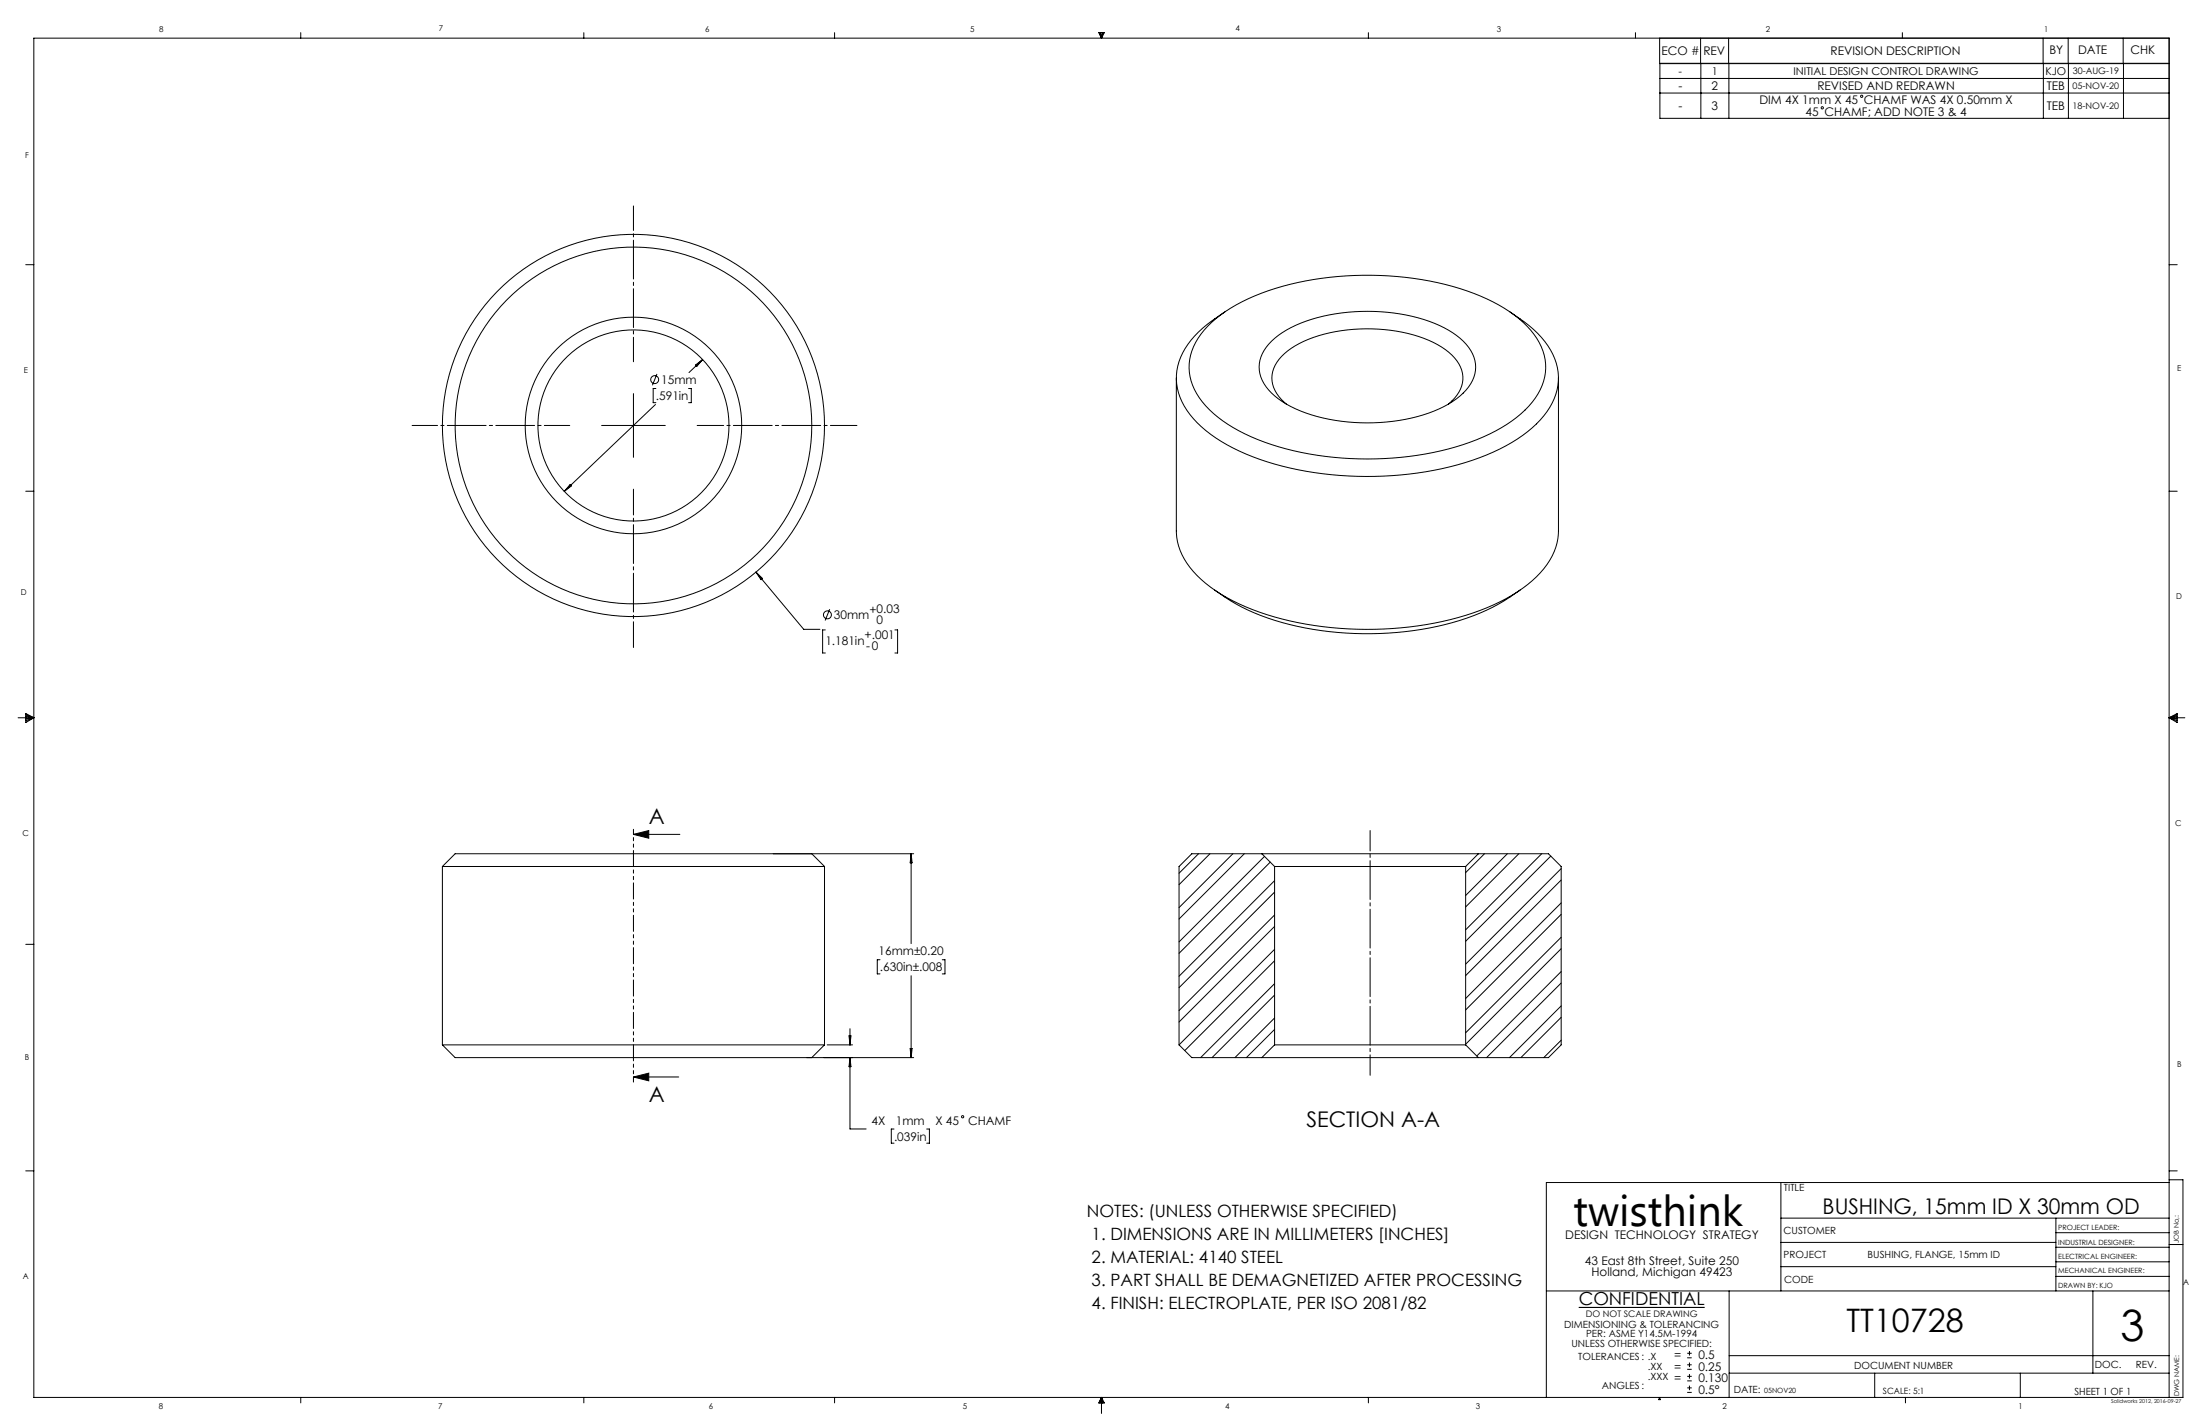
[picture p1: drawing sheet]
<svg xmlns="http://www.w3.org/2000/svg" width="864mm" height="559mm" viewBox="0 0 864 559" stroke-linecap="round" stroke-linejoin="round" font-family="sans-serif">
<g fill="none" stroke="#000" stroke-width=".39">
<path d="M118.1 12.8v2.2M229.2 12.8v2.2M327.6 12.8v2.2M431.3 12.8h2.2l-1.1 2.2zM431.5 12.8l.9 2.2M432 12.8l.4 2.2M432.7 12.8l-.3 2.2M433 12.8l-.6 2.2M537.2 12.8v2.2M642 12.8v2.2M651.5 15v10h200M667.6 15v10"/>
<path d="M678.6 15v10M746.8 12.8v2.2M802 15v10M811.9 15v10M833.5 15v10M651.6 30.8h199.9M651.6 36.5h199.9M667.7 24.8v21.6M678.7 24.8v21.6M802.1 24.8v21.6M811.9 24.8v21.6M833.6 24.8v21.6"/>
<path d="M851.5 24.8h-199.9v21.6h199.9M10.1 103.9h3.2M851.5 103.9h3.2M474.1 128a68 68 0 0 1 32.4-16.4 126.1 126.1 0 0 1 74.6 4.6 47.7 47.7 0 0 1 22.2 16.6 20.2 20.2 0 0 1-1.8 25 55.1 55.1 0 0 1-24.5 15.8 126.1 126.1 0 0 1-83.3-1.1 50 50 0 0 1-22.9-16.4 20.5 20.5 0 0 1 1.9-26.6zM480.8 122.4a47 47 0 0 0-15.6 14.4 21.6 21.6 0 0 0 1.9 25.9 56.7 56.7 0 0 0 24.6 16.5 134.4 134.4 0 0 0 92-.7 53.3 53.3 0 0 0 23.5-16.9 21.7 21.7 0 0 0-.8-27.6l-2.8-3.2-3.4-3-7.5-5.4M499.2 133.8a49 49 0 0 1 27.5-11 70.5 70.5 0 0 1 41.9 6.8 19.3 19.3 0 0 1 10.6 13.2 14.6 14.6 0 0 1-6.1 12.6 53.4 53.4 0 0 1-28.8 10.2 69.9 69.9 0 0 1-39.4-7.1 19.3 19.3 0 0 1-10.6-13.2 13.7 13.7 0 0 1 4.9-11.5zM248.7 154.5v25M257.3 158.7l-35.8 34.1M257.5 152.5h-1.1v5.5h1.1M257.9 146.7l-1.8 4.5M270.3 152.5h1.1v5.5h-1.1M273 143.3l2.8-2.2-2.3 2.7z"/>
<path d="M275.8 141.1l-5.3 5.1M461.8 148.3v60a25.9 25.9 0 0 0 9.7 19.1 78.3 78.3 0 0 0 34.9 16.3 135.3 135.3 0 0 0 77.3-5.2 53.4 53.4 0 0 0 23.5-16.9 22.7 22.7 0 0 0 4.6-13.3v-60M505 158.6a12 12 0 0 1-4.5-15.2 25.6 25.6 0 0 1 15.1-11 66.5 66.5 0 0 1 47 2 19.4 19.4 0 0 1 11.5 12.1 12.7 12.7 0 0 1-5.5 12.1M236.2 167h25M10.1 192.8h3.2M223.8 190.1l.5 .6-2.8 2.1zM851.5 192.8h3.2M296.7 224.5l18.8 22.5h6.4M296.7 224.5l2.6 2.5-.6 .5zM325.7 239.1l-1.8 4.4M476.8 231.6a87.4 87.4 0 0 0 41.9 15.9 124.1 124.1 0 0 0 62.3-6.9l7.2-3.5 8.5-5.5M324 247.2h-1.1v9h1.1"/>
<path d="M351.3 247.2h1v9h-1M7.1 281.7h6.2M10.1 280l3.2 1.7-3.2 1.8zM10.1 280.5l3.2 1.2M10.1 281.1l3.2 .6M13.3 281.7l-3.2 1.1M13.3 281.7l-3.2 .5M851.5 281.7h6.2M851.5 281.7l3.1 .5M851.5 281.7l3.1 1.1M851.5 281.7l3.1-1.7v3.5zM854.6 281.1l-3.1 .6"/>
<path d="M854.6 280.5l-3.1 1.2M248.7 327.4l6-1.5v3zM248.7 327.4h18.2M303.6 335h55.1M357.7 335v35.3M357.7 335l.3 3.6h-.7zM470.5 335l-7.7 7.7M475 335l-12.2 12.2M484 335l-21.2 21.1M488.4 335l-25.6 25.6M495.3 335h85M495.3 335h-27.5l-5 5v70"/>
<path d="M495.3 335l5 5M496.4 336.1l-33.6 33.5M498.6 338.3l-35.8 35.8M580.3 335h27.5l5 5v70l-5 5h-27.5M580.3 335l-5 5M582.7 335l-7.4 7.4M591.7 335l-16.4 16.4M596.2 335l-20.9 20.9M605.2 335l-29.9 29.9M608.8 335.9l-33.5 33.5M173.7 340h150M173.7 340l5-5h140l5 5"/>
<path d="M173.7 340v70M323.7 340v70M500.3 340h75M500.3 340v70M500.3 345.6l-37.5 37.5M500.3 359.1l-37.5 37.5M500.3 350.1l-37.5 37.5M575.3 340v70M612.8 340.8l-37.5 37.5M612.8 354.3l-37.5 37.5M612.8 345.3l-37.5 37.5M612.8 358.8l-37.5 37.5"/>
<path d="M10.1 370.6h3.2M345.4 376.6h-1v5.6h1M369.9 376.6h1v5.6h-1M500.3 372.5l-37.5 37.5M500.3 363.5l-37.5 37.5M500.3 377l-35.2 35.3M612.8 367.8l-37.5 37.5M612.8 372.3l-37.5 37.5M357.7 382.9v32.1M500.3 386l-29 29M500.3 399.5l-15.5 15.5M500.3 390.5l-24.5 24.5"/>
<path d="M612.8 381.3l-33.1 33.1M612.8 394.7l-20.3 20.3M612.8 385.7l-29.2 29.3M612.8 399.2l-15.8 15.8M173.7 410l5 5h140l5-5M173.7 410h150M316.6 415h42.1M324.7 410h10M333.3 406.5h.7l-.3 3.5zM333.7 415v28h6.3M333.7 403.7v6.3M333.7 415l.3 3.6h-.7z"/>
<path d="M357.3 411.5h.7l-.3 3.5zM462.8 410l5 5h27.5M495.3 415h85M500.3 410h75M500.3 410l-5 5M500.3 404l-11 11M575.3 410l5 5M612.8 408.2l-6.8 6.8M248.7 422.6l6-1.5v3zM248.7 422.6h17.7M10.1 459.5h3.2M350.9 443.1h-1v5.5h1"/>
<path d="M363.8 443.1h1v5.5h-1M851.5 459.5h3.2M699.1 464v42.6M699.1 478h152.4M807 478v28.6M851.5 463h5.4v85.4h-843.6v-533.4h838.2v533.4M851.5 464h-244.5v84.4M699.1 487.5h107.9M699.1 497.1h107.9M807 483.7h44.5M807 489.4h44.5M807 495.2h44.5"/>
<path d="M851.5 488.4h5.4M607 506.6h244.5M678.8 506.6v41.8M807 500.9h44.5M821.6 506.6v32.2M662.3 532.8h1.8M662.3 531h1.8M662.3 537.4h1.8M662.3 535.6h1.8M663.2 530.2v1.7M663.2 534.7v1.8M663.2 539.2v1.8"/>
<path d="M678.8 532h172.7M678.8 538.8h172.7M735.9 538.8v9.6M793.1 538.8v9.6M118.1 548.4v2.1M229.2 548.4v2.1M327.6 548.4v2.1M432.4 548.4v6.3M432.4 548.4l1.1 2.1h-2.2zM432.4 548.4l.6 2.1M432.4 548.4l-.9 2.1M432.4 548.4l-.4 2.1"/>
<path d="M432.4 548.4l.3 2.1M537.2 548.4v2.1M651.4 548.4l.4 .8h-.7zM662.3 541.9h1.8M662.3 540.1h1.8M662.3 546.4h1.8M662.3 544.6h1.8M663.2 543.7v1.8M748 548.4v2.1"/>
<circle cx="730.8" cy="37.8" r=".44"/>
<circle cx="715.3" cy="42.3" r=".44"/>
<circle cx="257" cy="149" r="1.56"/>
<circle cx="248.7" cy="167" r="75"/>
<circle cx="248.7" cy="167" r="42.5"/>
<circle cx="248.7" cy="167" r="70"/>
<circle cx="248.7" cy="167" r="37.5"/>
<circle cx="324.8" cy="241.3" r="1.56"/>
<circle cx="377.9" cy="438.2" r=".44"/>
</g>
<path d="M619.7 513.1h49.5" fill="none" stroke="#000" stroke-width=".43"/>
<path d="M248.7 142v-61.2" fill="none" stroke="#000" stroke-width=".39" stroke-dasharray="15.2 1.3 1.3 1.3" stroke-dashoffset="5.6"/>
<path d="M223.7 167h-61.9" fill="none" stroke="#000" stroke-width=".39" stroke-dasharray="15.2 1.3 1.3 1.3" stroke-dashoffset="5.3"/>
<path d="M248.7 192v62.1" fill="none" stroke="#000" stroke-width=".39" stroke-dasharray="15.2 1.3 1.3 1.3" stroke-dashoffset="5.1"/>
<path d="M273.7 167h62.7" fill="none" stroke="#000" stroke-width=".39" stroke-dasharray="15.2 1.3 1.3 1.3" stroke-dashoffset="4.8"/>
<path d="M537.8 422v-96.1" fill="none" stroke="#000" stroke-width=".39" stroke-dasharray="15.2 1.3 1.3 1.3" stroke-dashoffset="7.2"/>
<path d="M248.7 325.4v99.2" fill="none" stroke="#000" stroke-width=".39" stroke-dasharray="6.3 1.3 1.3 1.3 1.3 1.3" stroke-dashoffset="4.4"/>
<path d="M248.7 327.4l6-1.5v3zM248.7 422.6l6-1.5v3z" fill="#000"/>
<g font-size="16.9">
<text x="617.6" y="480.9">twisthink</text>
<text x="832.4" y="526.1">3</text>
</g>
<text font-size="12.7" x="724.8" y="522.8">TT10728</text>
<g font-size="8.5">
<text x="254.8" y="323.5">A</text>
<text x="254.8" y="432.3">A</text>
<text x="512.9" y="442.3">SECTION A-A</text>
<text x="715.4" y="476.3">BUSHING, 15mm ID X 30mm OD</text>
</g>
<text font-size="7.1" x="619.7" y="512.3">CONFIDENTIAL</text>
<g font-size="6.7">
<text x="426.7" y="477.5">NOTES: (UNLESS OTHERWISE SPECIFIED)</text>
<text x="428.5" y="486.5">1. DIMENSIONS ARE IN MILLIMETERS [INCHES]</text>
<text x="428.5" y="495.5">2. MATERIAL: 4140 STEEL</text>
<text x="428.5" y="504.5">3. PART SHALL BE DEMAGNETIZED AFTER PROCESSING</text>
<text x="428.5" y="513.5">4. FINISH: ELECTROPLATE, PER ISO 2081/82</text>
</g>
<g font-size="4.7">
<text x="652.2" y="21.4">ECO #</text>
<text x="668.7" y="21.4">REV</text>
<text x="718.5" y="21.4">REVISION DESCRIPTION</text>
<text x="804.5" y="21.3">BY</text>
<text x="815.7" y="21.3">DATE</text>
<text x="836.3" y="21.3">CHK</text>
<text x="658.8" y="35.3">-</text>
<text x="671.9" y="35.3">2</text>
<text x="713.4" y="35.3">REVISED AND REDRAWN</text>
<text x="803.4" y="35.3">TEB</text>
<text x="690.7" y="40.9">DIM 4X 1mm X 45 CHAMF WAS 4X 0.50mm X</text>
<text x="658.8" y="43.1">-</text>
<text x="671.9" y="43.1">3</text>
<text x="708.8" y="45.4">45 CHAMF; ADD NOTE 3 &amp; 4</text>
<text x="803.4" y="43.1">TEB</text>
<text x="259.6" y="150.7">15mm</text>
<text x="257.5" y="157">.591in</text>
<text x="327.4" y="243">30mm</text>
<text x="341.3" y="240.9">+0.03</text>
<text x="344.1" y="245">0</text>
<text x="339.4" y="250.7">+.001</text>
<text x="324" y="253.2">1.181in</text>
<text x="340" y="255.2">-0</text>
<text x="344.9" y="374.9">16mm±0.20</text>
<text x="345.4" y="381.2">.630in±.008</text>
<text x="342.1" y="441.3">4X</text>
<text x="351.7" y="441.3">1mm</text>
<text x="367.2" y="441.3">X 45</text>
<text x="380" y="441.3">CHAMF</text>
<text x="350.9" y="447.6">.039in</text>
<text x="614.4" y="486.2">DESIGN TECHNOLOGY STRATEGY</text>
<text x="622.2" y="496.3">43 East 8th Street, Suite 250</text>
<text x="624.7" y="500.8">Holland, Michigan 49423</text>
<text x="657.2" y="533.4">=</text>
<text x="666.7" y="533.4">0.5</text>
<text x="657.2" y="537.9">=</text>
<text x="666.7" y="537.9">0.25</text>
<text x="657.2" y="542.4">=</text>
<text x="666.7" y="542.4">0.130</text>
<text x="666.7" y="547">0.5°</text>
</g>
<g font-size="4.2">
<text x="658.9" y="29.4">-</text>
<text x="672" y="29.4">1</text>
<text x="704" y="29.4">INITIAL DESIGN CONTROL DRAWING</text>
<text x="802.9" y="29.4">KJO</text>
</g>
<g font-size="3.9">
<text x="700.3" y="467.5">TITLE</text>
<text x="700.1" y="484.4">CUSTOMER</text>
<text x="700.1" y="493.7">PROJECT</text>
<text x="733.1" y="493.7">BUSHING, FLANGE, 15mm ID</text>
<text x="700.4" y="503.4">CODE</text>
<text x="614" y="521">DIMENSIONING &amp; TOLERANCING</text>
<text x="622.6" y="524.8">PER: ASME Y14.5M-1994</text>
<text x="616.9" y="528.7">UNLESS OTHERWISE SPECIFIED:</text>
<text x="619.5" y="533.6">TOLERANCES: .X</text>
<text x="646.9" y="537.5">.XX</text>
<text x="727.8" y="537.3">DOCUMENT NUMBER</text>
<text x="822.4" y="536.9">DOC.</text>
<text x="838.4" y="536.9">REV.</text>
<text x="628.8" y="545.2">ANGLES:</text>
<text x="646.9" y="541.4">.XXX</text>
<text x="680.6" y="546.8">DATE:</text>
<text x="814.3" y="547.3">SHEET 1 OF 1</text>
</g>
<g font-size="3.5">
<text x="813.7" y="29.2">30-AUG-19</text>
<text x="813.6" y="35">05-NOV-20</text>
<text x="813.6" y="42.8">18-NOV-20</text>
<text x="622.5" y="516.8">DO NOT SCALE DRAWING</text>
</g>
<text font-size="3.4" x="739.1" y="547.2">SCALE: 5:1</text>
<g font-size="3.2">
<text x="62.5" y="12.4">8</text>
<text x="172.3" y="12.3">7</text>
<text x="276.8" y="12.4">6</text>
<text x="380.9" y="12.4">5</text>
<text x="485" y="12.3">4</text>
<text x="587.6" y="12.4">3</text>
<text x="693.2" y="12.4">2</text>
<text x="802.5" y="12.4">1</text>
<text x="9.9" y="62">F</text>
<text x="9.3" y="146.5">E</text>
<text x="854.7" y="145.5">E</text>
<text x="8.2" y="233.6">D</text>
<text x="854.3" y="234.9">D</text>
<text x="8.9" y="328.1">C</text>
<text x="853.9" y="324.1">C</text>
<text x="9.7" y="415.8">B</text>
<text x="854.6" y="418.6">B</text>
<text x="9" y="502">A</text>
<text x="857" y="504.1">A</text>
<text x="62.3" y="552.9">8</text>
<text x="172" y="552.9">7</text>
<text x="278.3" y="552.9">6</text>
<text x="377.9" y="552.8">5</text>
<text x="481" y="552.8">4</text>
<text x="579.3" y="552.8">3</text>
<text x="676.2" y="552.9">2</text>
<text x="792.4" y="552.8">1</text>
</g>
<g font-size="2.8">
<text x="808" y="482.6">PROJECT LEADER:</text>
<text x="808" y="488.6">INDUSTRIAL DESIGNER:</text>
<text x="808" y="494.2">ELECTRICAL ENGINEER:</text>
<text x="808" y="499.7">MECHANICAL ENGINEER:</text>
<text x="808" y="505.6">DRAWN BY: KJO</text>
<text x="692.5" y="546.8">05NOV20</text>
</g>
<g font-size="2.7">
<text x="855.3" y="487.9" transform="rotate(-90 855.3 487.9)">JOB No,:</text>
<text x="855.4" y="548" transform="rotate(-90 855.4 548)">DWG NAME:</text>
</g>
<text font-size="2.1" x="828.7" y="550.6">Solidworks 2012, 2016-09-27</text>
</svg>
